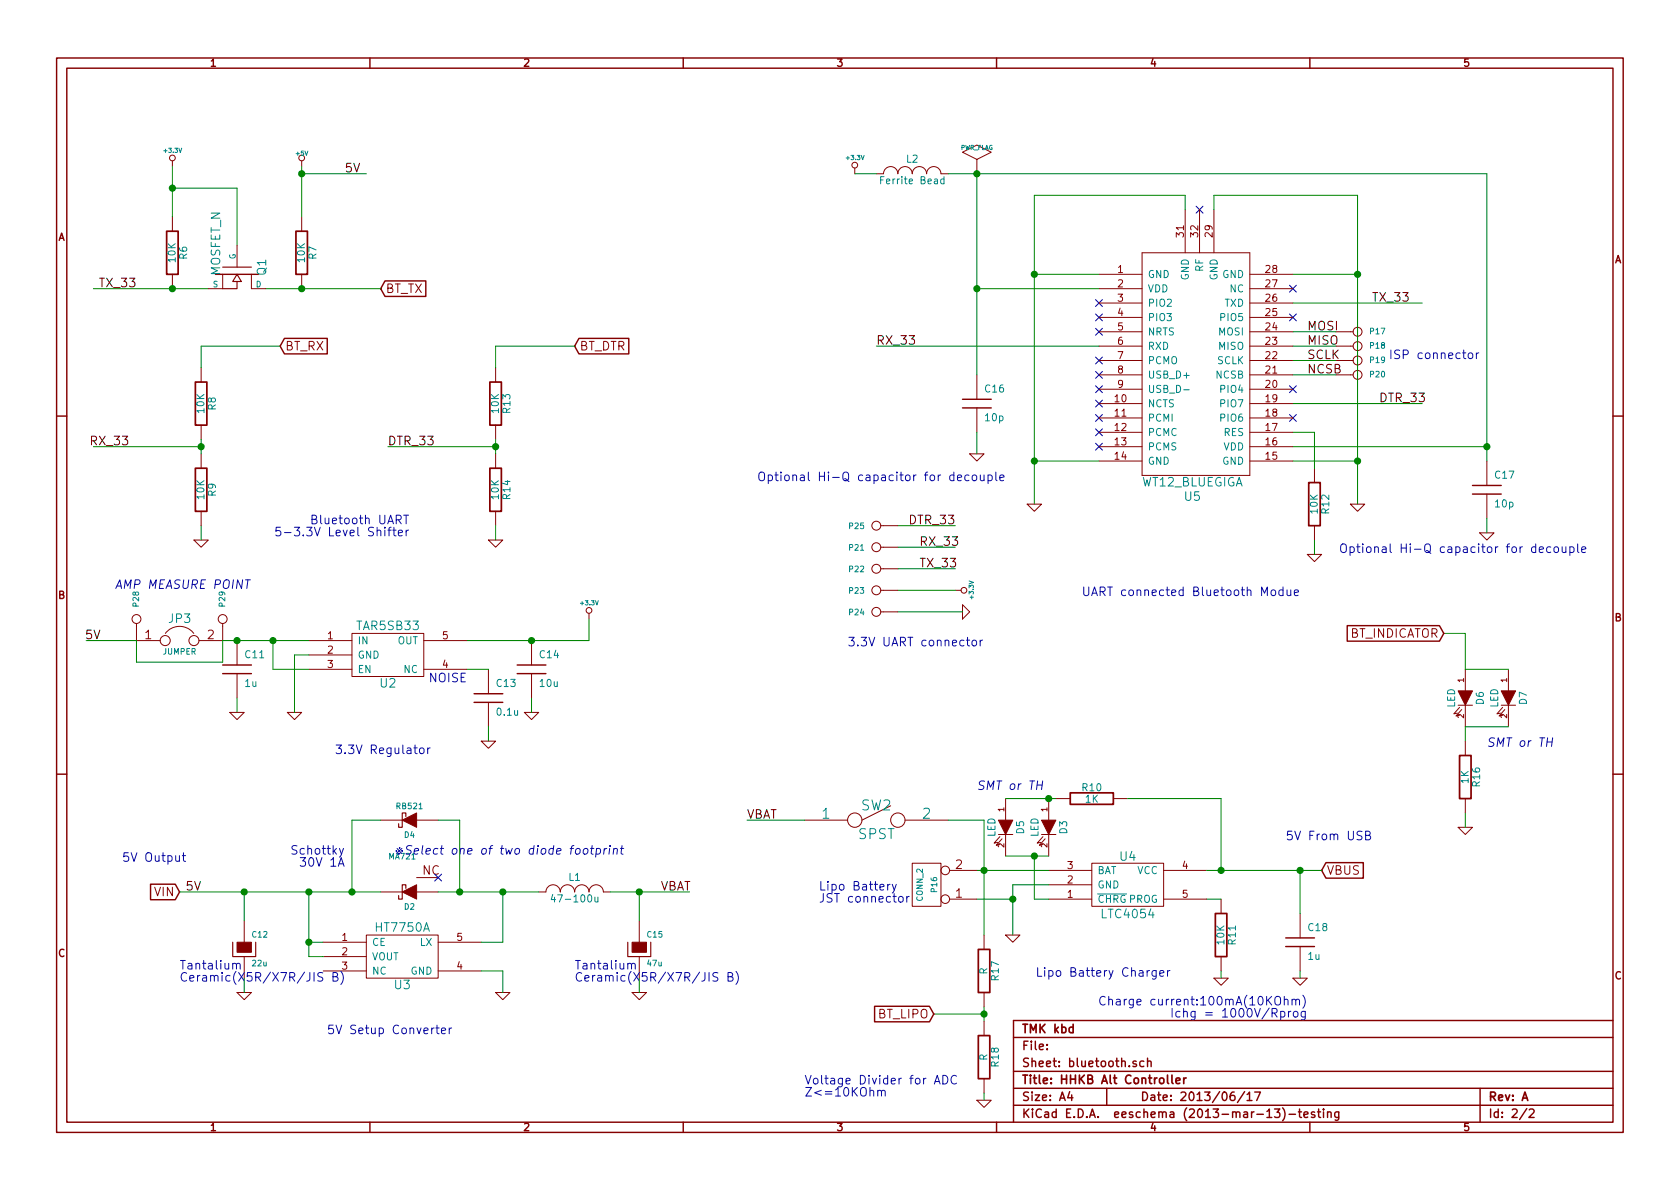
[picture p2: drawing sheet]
EESchema Schematic File Version 2
LIBS:keyboard_parts
LIBS:HHKB_controller-cache
LIBS:power
LIBS:device
LIBS:transistors
LIBS:conn
LIBS:linear
LIBS:regul
LIBS:74xx
LIBS:cmos4000
LIBS:adc-dac
LIBS:memory
LIBS:xilinx
LIBS:special
LIBS:microcontrollers
LIBS:dsp
LIBS:microchip
LIBS:analog_switches
LIBS:motorola
LIBS:texas
LIBS:intel
LIBS:audio
LIBS:interface
LIBS:digital-audio
LIBS:philips
LIBS:display
LIBS:cypress
LIBS:siliconi
LIBS:opto
LIBS:atmel
LIBS:contrib
LIBS:valves
LIBS:HHKB_controller-cache
EELAYER 24 0
EELAYER END
$Descr A4 11693 8268
encoding utf-8
Sheet 2 2
Title "HHKB Alt Controller"
Date "2013/06/17"
Rev "A"
Comp "TMK kbd"
Comment1 ""
Comment2 ""
Comment3 ""
Comment4 ""
$EndDescr
$Comp
L GND #PWR031
U 1 1
P 9450 3500
F 0 "#PWR031" H 9450 3500 30  0001 C CNN
F 1 "GND" H 9450 3430 30  0001 C CNN
F 2 "" H 9450 3500 60  0000 C CNN
F 3 "" H 9450 3500 60  0000 C CNN
	1    9450 3500
	1    0    0    -1  
$EndComp
$Comp
L GND #PWR032
U 1 1
P 7200 3500
F 0 "#PWR032" H 7200 3500 30  0001 C CNN
F 1 "GND" H 7200 3430 30  0001 C CNN
F 2 "" H 7200 3500 60  0000 C CNN
F 3 "" H 7200 3500 60  0000 C CNN
	1    7200 3500
	1    0    0    -1  
$EndComp
Text Label 9550 2100 0    60   ~ 0
TX_33
Text Label 6100 2400 0    60   ~ 0
RX_33
$Comp
L CONN_2 P16
U 1 1
P 6450 6150
F 0 "P16" V 6400 6150 40  0000 C CNN
F 1 "CONN_2" V 6500 6150 40  0000 C CNN
F 2 "" H 6450 6150 60  0000 C CNN
F 3 "" H 6450 6150 60  0000 C CNN
	1    6450 6150
	-1   0    0    1   
$EndComp
Text Notes 5700 6200 0    60   ~ 0
Lipo Battery\nJST connector
$Comp
L GND #PWR033
U 1 1
P 7050 6500
F 0 "#PWR033" H 7050 6500 30  0001 C CNN
F 1 "GND" H 7050 6430 30  0001 C CNN
F 2 "" H 7050 6500 60  0000 C CNN
F 3 "" H 7050 6500 60  0000 C CNN
	1    7050 6500
	1    0    0    -1  
$EndComp
$Comp
L LTC4054 U4
U 1 1
P 7850 6150
F 0 "U4" H 7850 5950 60  0000 C CNN
F 1 "LTC4054" H 7850 6350 60  0000 C CNN
F 2 "" H 7850 6150 60  0000 C CNN
F 3 "" H 7850 6150 60  0000 C CNN
	1    7850 6150
	1    0    0    1   
$EndComp
Text GLabel 9200 6050 2    60   Input ~ 0
VBUS
Text Label 5200 5700 0    60   ~ 0
VBAT
NoConn ~ 8350 1450
$Comp
L +3.3V #PWR034
U 1 1
P 5950 1200
F 0 "#PWR034" H 5950 1160 30  0001 C CNN
F 1 "+3.3V" H 5950 1310 30  0000 C CNN
F 2 "" H 5950 1200 60  0000 C CNN
F 3 "" H 5950 1200 60  0000 C CNN
	1    5950 1200
	1    0    0    -1  
$EndComp
$Comp
L HT7750A U3
U 1 1
P 2800 6650
F 0 "U3" H 2800 6450 60  0000 C CNN
F 1 "HT7750A" H 2800 6850 60  0000 C CNN
F 2 "" H 2800 6650 60  0000 C CNN
F 3 "" H 2800 6650 60  0000 C CNN
	1    2800 6650
	1    0    0    -1  
$EndComp
$Comp
L C C11
U 1 1
P 1650 4650
F 0 "C11" H 1700 4750 50  0000 L CNN
F 1 "1u" H 1700 4550 50  0000 L CNN
F 2 "" H 1650 4650 60  0000 C CNN
F 3 "" H 1650 4650 60  0000 C CNN
	1    1650 4650
	1    0    0    -1  
$EndComp
$Comp
L C C14
U 1 1
P 3700 4650
F 0 "C14" H 3750 4750 50  0000 L CNN
F 1 "10u" H 3750 4550 50  0000 L CNN
F 2 "" H 3700 4650 60  0000 C CNN
F 3 "" H 3700 4650 60  0000 C CNN
	1    3700 4650
	1    0    0    -1  
$EndComp
$Comp
L CAPAPOL C15
U 1 1
P 4450 6600
F 0 "C15" H 4500 6700 40  0000 L CNN
F 1 "47u" H 4500 6500 40  0000 L CNN
F 2 "" H 4550 6450 30  0000 C CNN
F 3 "" H 4450 6600 300 0000 C CNN
	1    4450 6600
	1    0    0    -1  
$EndComp
$Comp
L CAPAPOL C12
U 1 1
P 1700 6600
F 0 "C12" H 1750 6700 40  0000 L CNN
F 1 "22u" H 1750 6500 40  0000 L CNN
F 2 "" H 1800 6450 30  0000 C CNN
F 3 "" H 1700 6600 300 0000 C CNN
	1    1700 6600
	1    0    0    -1  
$EndComp
$Comp
L INDUCTOR_SMALL L1
U 1 1
P 4000 6200
F 0 "L1" H 4000 6300 50  0000 C CNN
F 1 "47-100u" H 4000 6150 50  0000 C CNN
F 2 "" H 4000 6200 60  0000 C CNN
F 3 "" H 4000 6200 60  0000 C CNN
	1    4000 6200
	1    0    0    -1  
$EndComp
Text Label 4600 6200 0    60   ~ 0
VBAT
$Comp
L GND #PWR035
U 1 1
P 1700 6900
F 0 "#PWR035" H 1700 6900 30  0001 C CNN
F 1 "GND" H 1700 6830 30  0001 C CNN
F 2 "" H 1700 6900 60  0000 C CNN
F 3 "" H 1700 6900 60  0000 C CNN
	1    1700 6900
	1    0    0    -1  
$EndComp
$Comp
L GND #PWR036
U 1 1
P 4450 6900
F 0 "#PWR036" H 4450 6900 30  0001 C CNN
F 1 "GND" H 4450 6830 30  0001 C CNN
F 2 "" H 4450 6900 60  0000 C CNN
F 3 "" H 4450 6900 60  0000 C CNN
	1    4450 6900
	1    0    0    -1  
$EndComp
$Comp
L GND #PWR037
U 1 1
P 3500 6900
F 0 "#PWR037" H 3500 6900 30  0001 C CNN
F 1 "GND" H 3500 6830 30  0001 C CNN
F 2 "" H 3500 6900 60  0000 C CNN
F 3 "" H 3500 6900 60  0000 C CNN
	1    3500 6900
	1    0    0    -1  
$EndComp
Text Notes 1250 6750 0    60   ~ 0
Tantalium\nCeramic(X5R/X7R/JIS B)
Text Notes 4000 6750 0    60   ~ 0
Tantalium\nCeramic(X5R/X7R/JIS B)
Text GLabel 1250 6200 0    60   Input ~ 0
VIN
$Comp
L LDO_REGULATOR U2
U 1 1
P 2700 4550
F 0 "U2" H 2700 4350 60  0000 C CNN
F 1 "TAR5SB33" H 2700 4750 60  0000 C CNN
F 2 "" H 2700 4550 60  0000 C CNN
F 3 "" H 2700 4550 60  0000 C CNN
	1    2700 4550
	1    0    0    -1  
$EndComp
$Comp
L GND #PWR038
U 1 1
P 1650 4950
F 0 "#PWR038" H 1650 4950 30  0001 C CNN
F 1 "GND" H 1650 4880 30  0001 C CNN
F 2 "" H 1650 4950 60  0000 C CNN
F 3 "" H 1650 4950 60  0000 C CNN
	1    1650 4950
	1    0    0    -1  
$EndComp
$Comp
L GND #PWR039
U 1 1
P 3700 4950
F 0 "#PWR039" H 3700 4950 30  0001 C CNN
F 1 "GND" H 3700 4880 30  0001 C CNN
F 2 "" H 3700 4950 60  0000 C CNN
F 3 "" H 3700 4950 60  0000 C CNN
	1    3700 4950
	1    0    0    -1  
$EndComp
$Comp
L GND #PWR040
U 1 1
P 2050 4950
F 0 "#PWR040" H 2050 4950 30  0001 C CNN
F 1 "GND" H 2050 4880 30  0001 C CNN
F 2 "" H 2050 4950 60  0000 C CNN
F 3 "" H 2050 4950 60  0000 C CNN
	1    2050 4950
	1    0    0    -1  
$EndComp
$Comp
L C C13
U 1 1
P 3400 4850
F 0 "C13" H 3450 4950 50  0000 L CNN
F 1 "0.1u" H 3450 4750 50  0000 L CNN
F 2 "" H 3400 4850 60  0000 C CNN
F 3 "" H 3400 4850 60  0000 C CNN
	1    3400 4850
	1    0    0    -1  
$EndComp
$Comp
L GND #PWR041
U 1 1
P 3400 5150
F 0 "#PWR041" H 3400 5150 30  0001 C CNN
F 1 "GND" H 3400 5080 30  0001 C CNN
F 2 "" H 3400 5150 60  0000 C CNN
F 3 "" H 3400 5150 60  0000 C CNN
	1    3400 5150
	1    0    0    -1  
$EndComp
Text Notes 3250 4750 2    60   ~ 0
NOISE
$Comp
L +3.3V #PWR042
U 1 1
P 4100 4300
F 0 "#PWR042" H 4100 4260 30  0001 C CNN
F 1 "+3.3V" H 4100 4410 30  0000 C CNN
F 2 "" H 4100 4300 60  0000 C CNN
F 3 "" H 4100 4300 60  0000 C CNN
	1    4100 4300
	1    0    0    -1  
$EndComp
Text Label 1400 6200 2    60   ~ 0
5V
Text Label 700  4450 2    60   ~ 0
5V
Text Notes 3150 7200 2    60   ~ 0
5V Setup Converter
Text Notes 3000 5250 2    60   ~ 0
3.3V Regulator
Text Notes 2850 3650 2    60   ~ 0
Bluetooth UART\n5-3.3V Level Shifter
$Comp
L R R6
U 1 1
P 1200 1750
F 0 "R6" V 1280 1750 50  0000 C CNN
F 1 "10K" V 1200 1750 50  0000 C CNN
F 2 "" H 1200 1750 60  0000 C CNN
F 3 "" H 1200 1750 60  0000 C CNN
	1    1200 1750
	1    0    0    -1  
$EndComp
$Comp
L R R7
U 1 1
P 2100 1750
F 0 "R7" V 2180 1750 50  0000 C CNN
F 1 "10K" V 2100 1750 50  0000 C CNN
F 2 "" H 2100 1750 60  0000 C CNN
F 3 "" H 2100 1750 60  0000 C CNN
	1    2100 1750
	1    0    0    -1  
$EndComp
$Comp
L R R8
U 1 1
P 1400 2800
F 0 "R8" V 1480 2800 50  0000 C CNN
F 1 "10K" V 1400 2800 50  0000 C CNN
F 2 "" H 1400 2800 60  0000 C CNN
F 3 "" H 1400 2800 60  0000 C CNN
	1    1400 2800
	1    0    0    -1  
$EndComp
$Comp
L R R9
U 1 1
P 1400 3400
F 0 "R9" V 1480 3400 50  0000 C CNN
F 1 "10K" V 1400 3400 50  0000 C CNN
F 2 "" H 1400 3400 60  0000 C CNN
F 3 "" H 1400 3400 60  0000 C CNN
	1    1400 3400
	1    0    0    -1  
$EndComp
$Comp
L GND #PWR043
U 1 1
P 1400 3750
F 0 "#PWR043" H 1400 3750 30  0001 C CNN
F 1 "GND" H 1400 3680 30  0001 C CNN
F 2 "" H 1400 3750 60  0000 C CNN
F 3 "" H 1400 3750 60  0000 C CNN
	1    1400 3750
	1    0    0    -1  
$EndComp
$Comp
L +5V #PWR044
U 1 1
P 2100 1150
F 0 "#PWR044" H 2100 1240 20  0001 C CNN
F 1 "+5V" H 2100 1240 30  0000 C CNN
F 2 "" H 2100 1150 60  0000 C CNN
F 3 "" H 2100 1150 60  0000 C CNN
	1    2100 1150
	1    0    0    -1  
$EndComp
$Comp
L +3.3V #PWR045
U 1 1
P 1200 1150
F 0 "#PWR045" H 1200 1110 30  0001 C CNN
F 1 "+3.3V" H 1200 1260 30  0000 C CNN
F 2 "" H 1200 1150 60  0000 C CNN
F 3 "" H 1200 1150 60  0000 C CNN
	1    1200 1150
	1    0    0    -1  
$EndComp
Text Label 950  2000 2    60   ~ 0
TX_33
Text Label 900  3100 2    60   ~ 0
RX_33
$Comp
L C C17
U 1 1
P 10350 3400
F 0 "C17" H 10400 3500 50  0000 L CNN
F 1 "10p" H 10400 3300 50  0000 L CNN
F 2 "" H 10350 3400 60  0000 C CNN
F 3 "" H 10350 3400 60  0000 C CNN
	1    10350 3400
	1    0    0    -1  
$EndComp
$Comp
L C C16
U 1 1
P 6800 2800
F 0 "C16" H 6850 2900 50  0000 L CNN
F 1 "10p" H 6850 2700 50  0000 L CNN
F 2 "" H 6800 2800 60  0000 C CNN
F 3 "" H 6800 2800 60  0000 C CNN
	1    6800 2800
	1    0    0    -1  
$EndComp
$Comp
L GND #PWR046
U 1 1
P 10350 3700
F 0 "#PWR046" H 10350 3700 30  0001 C CNN
F 1 "GND" H 10350 3630 30  0001 C CNN
F 2 "" H 10350 3700 60  0000 C CNN
F 3 "" H 10350 3700 60  0000 C CNN
	1    10350 3700
	1    0    0    -1  
$EndComp
$Comp
L GND #PWR047
U 1 1
P 6800 3150
F 0 "#PWR047" H 6800 3150 30  0001 C CNN
F 1 "GND" H 6800 3080 30  0001 C CNN
F 2 "" H 6800 3150 60  0000 C CNN
F 3 "" H 6800 3150 60  0000 C CNN
	1    6800 3150
	1    0    0    -1  
$EndComp
Text Notes 7000 3350 2    60   ~ 0
Optional Hi-Q capacitor for decouple
Text Notes 11050 3850 2    60   ~ 0
Optional Hi-Q capacitor for decouple
NoConn ~ 9000 2000
NoConn ~ 9000 2200
NoConn ~ 9000 2700
NoConn ~ 9000 2900
NoConn ~ 7650 3100
NoConn ~ 7650 3000
NoConn ~ 7650 2900
NoConn ~ 7650 2800
NoConn ~ 7650 2700
NoConn ~ 7650 2600
NoConn ~ 7650 2500
NoConn ~ 7650 2300
NoConn ~ 7650 2200
NoConn ~ 7650 2100
$Comp
L CONN_1 P17
U 1 1
P 9450 2300
F 0 "P17" H 9530 2300 40  0000 L CNN
F 1 "CONN_1" H 9450 2355 30  0001 C CNN
F 2 "" H 9450 2300 60  0000 C CNN
F 3 "" H 9450 2300 60  0000 C CNN
	1    9450 2300
	1    0    0    -1  
$EndComp
$Comp
L CONN_1 P18
U 1 1
P 9450 2400
F 0 "P18" H 9530 2400 40  0000 L CNN
F 1 "CONN_1" H 9450 2455 30  0001 C CNN
F 2 "" H 9450 2400 60  0000 C CNN
F 3 "" H 9450 2400 60  0000 C CNN
	1    9450 2400
	1    0    0    -1  
$EndComp
$Comp
L CONN_1 P19
U 1 1
P 9450 2500
F 0 "P19" H 9530 2500 40  0000 L CNN
F 1 "CONN_1" H 9450 2555 30  0001 C CNN
F 2 "" H 9450 2500 60  0000 C CNN
F 3 "" H 9450 2500 60  0000 C CNN
	1    9450 2500
	1    0    0    -1  
$EndComp
$Comp
L CONN_1 P20
U 1 1
P 9450 2600
F 0 "P20" H 9530 2600 40  0000 L CNN
F 1 "CONN_1" H 9450 2655 30  0001 C CNN
F 2 "" H 9450 2600 60  0000 C CNN
F 3 "" H 9450 2600 60  0000 C CNN
	1    9450 2600
	1    0    0    -1  
$EndComp
Text GLabel 1950 2400 2    60   Input ~ 0
BT_RX
Text GLabel 2650 2000 2    60   Input ~ 0
BT_TX
Text Notes 8150 6800 2    60   ~ 0
Lipo Battery Charger
Text Notes 9050 4150 2    60   ~ 0
UART connected Bluetooth Modue
Text Notes 10300 2500 2    60   ~ 0
ISP connector
$Comp
L LED D3
U 1 1
P 7300 5750
F 0 "D3" H 7300 5850 50  0000 C CNN
F 1 "LED" H 7300 5650 50  0000 C CNN
F 2 "" H 7300 5750 60  0000 C CNN
F 3 "" H 7300 5750 60  0000 C CNN
	1    7300 5750
	0    1    1    0   
$EndComp
$Comp
L R R10
U 1 1
P 7600 5550
F 0 "R10" V 7680 5550 50  0000 C CNN
F 1 "1K" V 7600 5550 50  0000 C CNN
F 2 "" H 7600 5550 60  0000 C CNN
F 3 "" H 7600 5550 60  0000 C CNN
	1    7600 5550
	0    -1   -1   0   
$EndComp
$Comp
L R R11
U 1 1
P 8500 6500
F 0 "R11" V 8580 6500 50  0000 C CNN
F 1 "10K" V 8500 6500 50  0000 C CNN
F 2 "" H 8500 6500 60  0000 C CNN
F 3 "" H 8500 6500 60  0000 C CNN
	1    8500 6500
	1    0    0    -1  
$EndComp
$Comp
L R R12
U 1 1
P 9150 3500
F 0 "R12" V 9230 3500 50  0000 C CNN
F 1 "10K" V 9150 3500 50  0000 C CNN
F 2 "" H 9150 3500 60  0000 C CNN
F 3 "" H 9150 3500 60  0000 C CNN
	1    9150 3500
	1    0    0    -1  
$EndComp
$Comp
L GND #PWR048
U 1 1
P 9150 3850
F 0 "#PWR048" H 9150 3850 30  0001 C CNN
F 1 "GND" H 9150 3780 30  0001 C CNN
F 2 "" H 9150 3850 60  0000 C CNN
F 3 "" H 9150 3850 60  0000 C CNN
	1    9150 3850
	1    0    0    -1  
$EndComp
$Comp
L GND #PWR049
U 1 1
P 8500 6800
F 0 "#PWR049" H 8500 6800 30  0001 C CNN
F 1 "GND" H 8500 6730 30  0001 C CNN
F 2 "" H 8500 6800 60  0000 C CNN
F 3 "" H 8500 6800 60  0000 C CNN
	1    8500 6800
	1    0    0    -1  
$EndComp
Text Notes 9100 7000 2    60   ~ 0
Charge current:100mA(10KOhm)\nIchg = 1000V/Rprog
Text Notes 8950 5850 0    60   ~ 0
5V From USB
Text Notes 850  6000 0    60   ~ 0
5V Output
$Comp
L DIODE_SCHOTTKY_SOT23 D2
U 1 1
P 2850 6200
F 0 "D2" H 2850 6300 40  0000 C CNN
F 1 "MA721" H 2900 5950 40  0000 C CNN
F 2 "" H 2850 6200 60  0000 C CNN
F 3 "" H 2850 6200 60  0000 C CNN
	1    2850 6200
	-1   0    0    1   
$EndComp
NoConn ~ 3050 6100
Text Label 9100 2300 0    60   ~ 0
MOSI
$Comp
L WT12_BLUEGIGA U5
U 1 1
P 7950 1750
F 0 "U5" H 8300 50  60  0000 C CNN
F 1 "WT12_BLUEGIGA" H 8300 150 60  0000 C CNN
F 2 "" H 7950 1750 60  0000 C CNN
F 3 "" H 7950 1750 60  0000 C CNN
	1    7950 1750
	1    0    0    -1  
$EndComp
Text Label 9100 2400 0    60   ~ 0
MISO
Text Label 9100 2500 0    60   ~ 0
SCLK
Text Label 9100 2600 0    60   ~ 0
NCSB
$Comp
L CONN_1 P21
U 1 1
P 6100 3800
F 0 "P21" H 6180 3800 40  0000 L CNN
F 1 "CONN_1" H 6100 3855 30  0001 C CNN
F 2 "" H 6100 3800 60  0000 C CNN
F 3 "" H 6100 3800 60  0000 C CNN
	1    6100 3800
	-1   0    0    1   
$EndComp
$Comp
L CONN_1 P22
U 1 1
P 6100 3950
F 0 "P22" H 6180 3950 40  0000 L CNN
F 1 "CONN_1" H 6100 4005 30  0001 C CNN
F 2 "" H 6100 3950 60  0000 C CNN
F 3 "" H 6100 3950 60  0000 C CNN
	1    6100 3950
	-1   0    0    1   
$EndComp
$Comp
L CONN_1 P23
U 1 1
P 6100 4100
F 0 "P23" H 6180 4100 40  0000 L CNN
F 1 "CONN_1" H 6100 4155 30  0001 C CNN
F 2 "" H 6100 4100 60  0000 C CNN
F 3 "" H 6100 4100 60  0000 C CNN
	1    6100 4100
	-1   0    0    1   
$EndComp
$Comp
L CONN_1 P24
U 1 1
P 6100 4250
F 0 "P24" H 6180 4250 40  0000 L CNN
F 1 "CONN_1" H 6100 4305 30  0001 C CNN
F 2 "" H 6100 4250 60  0000 C CNN
F 3 "" H 6100 4250 60  0000 C CNN
	1    6100 4250
	-1   0    0    1   
$EndComp
Text Label 6400 3800 0    60   ~ 0
RX_33
Text Label 6400 3950 0    60   ~ 0
TX_33
Text Notes 5900 4500 0    60   ~ 0
3.3V UART connector
Text Label 9600 2800 0    60   ~ 0
DTR_33
$Comp
L R R13
U 1 1
P 3450 2800
F 0 "R13" V 3530 2800 50  0000 C CNN
F 1 "10K" V 3450 2800 50  0000 C CNN
F 2 "" H 3450 2800 60  0000 C CNN
F 3 "" H 3450 2800 60  0000 C CNN
	1    3450 2800
	1    0    0    -1  
$EndComp
$Comp
L R R14
U 1 1
P 3450 3400
F 0 "R14" V 3530 3400 50  0000 C CNN
F 1 "10K" V 3450 3400 50  0000 C CNN
F 2 "" H 3450 3400 60  0000 C CNN
F 3 "" H 3450 3400 60  0000 C CNN
	1    3450 3400
	1    0    0    -1  
$EndComp
Text Label 2700 3100 0    60   ~ 0
DTR_33
Text GLabel 4000 2400 2    60   Input ~ 0
BT_DTR
$Comp
L GND #PWR050
U 1 1
P 3450 3750
F 0 "#PWR050" H 3450 3750 30  0001 C CNN
F 1 "GND" H 3450 3680 30  0001 C CNN
F 2 "" H 3450 3750 60  0000 C CNN
F 3 "" H 3450 3750 60  0000 C CNN
	1    3450 3750
	1    0    0    -1  
$EndComp
$Comp
L +3.3V #PWR051
U 1 1
P 6650 4100
F 0 "#PWR051" H 6650 4060 30  0001 C CNN
F 1 "+3.3V" H 6650 4210 30  0000 C CNN
F 2 "" H 6650 4100 60  0000 C CNN
F 3 "" H 6650 4100 60  0000 C CNN
	1    6650 4100
	0    1    1    0   
$EndComp
$Comp
L GND #PWR052
U 1 1
P 6700 4250
F 0 "#PWR052" H 6700 4250 30  0001 C CNN
F 1 "GND" H 6700 4180 30  0001 C CNN
F 2 "" H 6700 4250 60  0000 C CNN
F 3 "" H 6700 4250 60  0000 C CNN
	1    6700 4250
	0    -1   -1   0   
$EndComp
$Comp
L CONN_1 P25
U 1 1
P 6100 3650
F 0 "P25" H 6180 3650 40  0000 L CNN
F 1 "CONN_1" H 6100 3705 30  0001 C CNN
F 2 "" H 6100 3650 60  0000 C CNN
F 3 "" H 6100 3650 60  0000 C CNN
	1    6100 3650
	-1   0    0    1   
$EndComp
Text Label 6650 3650 2    60   ~ 0
DTR_33
$Comp
L INDUCTOR_SMALL L2
U 1 1
P 6350 1200
F 0 "L2" H 6350 1300 50  0000 C CNN
F 1 "Ferrite Bead" H 6350 1150 50  0000 C CNN
F 2 "" H 6350 1200 60  0000 C CNN
F 3 "" H 6350 1200 60  0000 C CNN
	1    6350 1200
	1    0    0    -1  
$EndComp
$Comp
L PWR_FLAG #FLG053
U 1 1
P 6800 1200
F 0 "#FLG053" H 6800 1295 30  0001 C CNN
F 1 "PWR_FLAG" H 6800 1380 30  0000 C CNN
F 2 "" H 6800 1200 60  0000 C CNN
F 3 "" H 6800 1200 60  0000 C CNN
	1    6800 1200
	1    0    0    -1  
$EndComp
$Comp
L C C18
U 1 1
P 9050 6550
F 0 "C18" H 9100 6650 50  0000 L CNN
F 1 "1u" H 9100 6450 50  0000 L CNN
F 2 "" H 9050 6550 60  0000 C CNN
F 3 "" H 9050 6550 60  0000 C CNN
	1    9050 6550
	1    0    0    -1  
$EndComp
$Comp
L GND #PWR054
U 1 1
P 9050 6800
F 0 "#PWR054" H 9050 6800 30  0001 C CNN
F 1 "GND" H 9050 6730 30  0001 C CNN
F 2 "" H 9050 6800 60  0000 C CNN
F 3 "" H 9050 6800 60  0000 C CNN
	1    9050 6800
	1    0    0    -1  
$EndComp
Text Notes 2400 5950 2    60   ~ 0
Schottky\n30V 1A
$Comp
L DIODESCH D4
U 1 1
P 2850 5700
F 0 "D4" H 2850 5800 40  0000 C CNN
F 1 "RB521" H 2850 5600 40  0000 C CNN
F 2 "" H 2850 5700 60  0000 C CNN
F 3 "" H 2850 5700 60  0000 C CNN
	1    2850 5700
	-1   0    0    1   
$EndComp
Text Notes 4350 5950 2    60   Italic 0
※Select one of two diode footprint
$Comp
L SPST SW2
U 1 1
P 6100 5700
F 0 "SW2" H 6100 5800 70  0000 C CNN
F 1 "SPST" H 6100 5600 70  0000 C CNN
F 2 "" H 6100 5700 60  0000 C CNN
F 3 "" H 6100 5700 60  0000 C CNN
	1    6100 5700
	1    0    0    -1  
$EndComp
Wire Wire Line
	9000 1900 9450 1900
Wire Wire Line
	9450 1350 9450 3500
Wire Wire Line
	9450 3200 9000 3200
Connection ~ 9450 3200
Wire Wire Line
	7650 1900 7200 1900
Wire Wire Line
	7200 3200 7650 3200
Connection ~ 7200 3200
Wire Wire Line
	8250 1450 8250 1350
Wire Wire Line
	8250 1350 7200 1350
Connection ~ 7200 1900
Wire Wire Line
	8450 1450 8450 1350
Wire Wire Line
	8450 1350 9450 1350
Connection ~ 9450 1900
Wire Wire Line
	9000 2100 9900 2100
Wire Wire Line
	10350 3100 9000 3100
Wire Wire Line
	10350 1200 10350 3200
Wire Wire Line
	6800 6250 7050 6250
Connection ~ 7050 6250
Wire Wire Line
	6800 6050 7300 6050
Wire Wire Line
	7300 6150 7050 6150
Wire Wire Line
	7050 6150 7050 6500
Wire Wire Line
	2150 6650 2250 6650
Wire Wire Line
	2150 6200 2150 6650
Wire Wire Line
	1250 6200 2650 6200
Wire Wire Line
	3050 6200 3750 6200
Wire Wire Line
	3500 6200 3500 6550
Wire Wire Line
	3500 6550 3350 6550
Connection ~ 3500 6200
Wire Wire Line
	4250 6200 4800 6200
Wire Wire Line
	4450 6200 4450 6400
Connection ~ 4450 6200
Connection ~ 2150 6200
Wire Wire Line
	1700 6400 1700 6200
Connection ~ 1700 6200
Wire Wire Line
	4450 6800 4450 6900
Wire Wire Line
	1700 6800 1700 6900
Wire Wire Line
	3350 6750 3500 6750
Wire Wire Line
	3500 6750 3500 6900
Wire Wire Line
	2250 6550 2150 6550
Connection ~ 2150 6550
Wire Wire Line
	1550 4450 2150 4450
Connection ~ 1650 4450
Wire Wire Line
	3250 4450 4100 4450
Connection ~ 3700 4450
Wire Wire Line
	3700 4850 3700 4950
Wire Wire Line
	1650 4950 1650 4850
Wire Wire Line
	2150 4550 2050 4550
Wire Wire Line
	2050 4550 2050 4950
Wire Wire Line
	2150 4650 1900 4650
Wire Wire Line
	1900 4650 1900 4450
Connection ~ 1900 4450
Wire Wire Line
	3400 5050 3400 5150
Wire Wire Line
	3400 4650 3250 4650
Wire Wire Line
	4100 4450 4100 4300
Wire Wire Line
	1650 1300 1650 1700
Connection ~ 1200 1300
Wire Wire Line
	1200 1150 1200 1500
Wire Wire Line
	2100 1150 2100 1500
Connection ~ 2100 2000
Connection ~ 1200 2000
Connection ~ 1400 3100
Wire Wire Line
	1400 3050 1400 3150
Wire Wire Line
	1400 3650 1400 3750
Wire Wire Line
	1400 2400 1400 2550
Wire Wire Line
	1650 1300 1200 1300
Wire Wire Line
	650  2000 1450 2000
Wire Wire Line
	1850 2000 2650 2000
Wire Wire Line
	1400 3100 650  3100
Wire Wire Line
	1400 2400 1950 2400
Wire Wire Line
	7200 1350 7200 3500
Wire Wire Line
	7650 2400 6100 2400
Wire Wire Line
	7650 2000 6800 2000
Wire Wire Line
	6800 1200 6800 2600
Connection ~ 6800 2000
Wire Wire Line
	6800 3000 6800 3150
Connection ~ 10350 3100
Wire Wire Line
	10350 3600 10350 3700
Wire Wire Line
	7200 6250 7300 6250
Wire Wire Line
	7850 5550 8500 5550
Wire Wire Line
	8500 5550 8500 6050
Connection ~ 8500 6050
Wire Wire Line
	9150 3850 9150 3750
Wire Wire Line
	9150 3250 9150 3000
Wire Wire Line
	9150 3000 9000 3000
Wire Wire Line
	8400 6250 8500 6250
Wire Wire Line
	8500 6800 8500 6750
Wire Wire Line
	9000 2300 9300 2300
Wire Wire Line
	9000 2400 9300 2400
Wire Wire Line
	9000 2500 9300 2500
Wire Wire Line
	9000 2600 9300 2600
Wire Wire Line
	6250 3800 6650 3800
Wire Wire Line
	6250 4100 6650 4100
Wire Wire Line
	6250 4250 6700 4250
Wire Wire Line
	6250 3950 6650 3950
Wire Wire Line
	9000 2800 9900 2800
Connection ~ 3450 3100
Wire Wire Line
	3450 3050 3450 3150
Wire Wire Line
	3450 3650 3450 3750
Wire Wire Line
	3450 3100 2700 3100
Wire Wire Line
	3450 2400 3450 2550
Wire Wire Line
	3450 2400 4000 2400
Wire Wire Line
	6250 3650 6650 3650
Wire Wire Line
	6600 1200 10350 1200
Connection ~ 6800 1200
Wire Wire Line
	6100 1200 5950 1200
Wire Wire Line
	9050 6750 9050 6800
Wire Wire Line
	9050 6050 9050 6350
Connection ~ 9050 6050
Wire Wire Line
	3050 5700 3200 5700
Wire Wire Line
	3200 5700 3200 6200
Connection ~ 3200 6200
Wire Wire Line
	2650 5700 2450 5700
Wire Wire Line
	2450 5700 2450 6200
Connection ~ 2450 6200
Wire Wire Line
	8400 6050 9200 6050
Wire Wire Line
	5600 5700 5200 5700
$Comp
L LED D5
U 1 1
P 7000 5750
F 0 "D5" H 7000 5850 50  0000 C CNN
F 1 "LED" H 7000 5650 50  0000 C CNN
F 2 "" H 7000 5750 60  0000 C CNN
F 3 "" H 7000 5750 60  0000 C CNN
	1    7000 5750
	0    1    1    0   
$EndComp
Wire Wire Line
	6600 5700 6850 5700
Connection ~ 7300 5550
Wire Wire Line
	7000 5550 7350 5550
Wire Wire Line
	7000 5950 7300 5950
Wire Wire Line
	7200 5950 7200 6250
Connection ~ 7200 5950
$Comp
L MOSFET_N Q1
U 1 1
P 1650 1900
F 0 "Q1" H 1660 2070 60  0000 R CNN
F 1 "MOSFET_N" H 1660 1750 60  0000 R CNN
F 2 "" H 1650 1900 60  0000 C CNN
F 3 "" H 1650 1900 60  0000 C CNN
	1    1650 1900
	0    1    1    0   
$EndComp
$Comp
L CONN_1 P28
U 1 1
P 950 4300
F 0 "P28" H 1030 4300 40  0000 L CNN
F 1 "CONN_1" H 950 4355 30  0001 C CNN
F 2 "" H 950 4300 60  0000 C CNN
F 3 "" H 950 4300 60  0000 C CNN
	1    950  4300
	0    -1   -1   0   
$EndComp
$Comp
L CONN_1 P29
U 1 1
P 1550 4300
F 0 "P29" H 1630 4300 40  0000 L CNN
F 1 "CONN_1" H 1550 4355 30  0001 C CNN
F 2 "" H 1550 4300 60  0000 C CNN
F 3 "" H 1550 4300 60  0000 C CNN
	1    1550 4300
	0    -1   -1   0   
$EndComp
$Comp
L JUMPER JP3
U 1 1
P 1250 4450
F 0 "JP3" H 1250 4600 60  0000 C CNN
F 1 "JUMPER" H 1250 4370 40  0000 C CNN
F 2 "" H 1250 4450 60  0000 C CNN
F 3 "" H 1250 4450 60  0000 C CNN
	1    1250 4450
	1    0    0    -1  
$EndComp
Wire Wire Line
	950  4450 600  4450
Wire Wire Line
	950  4450 950  4600
Wire Wire Line
	950  4600 1550 4600
Wire Wire Line
	1550 4600 1550 4450
Wire Wire Line
	2100 1200 2550 1200
Connection ~ 2100 1200
Text Label 2400 1200 0    60   ~ 0
5V
Text Notes 800  4100 0    60   Italic 0
AMP MEASURE POINT
$Comp
L LED D6
U 1 1
P 10200 4850
F 0 "D6" H 10200 4950 50  0000 C CNN
F 1 "LED" H 10200 4750 50  0000 C CNN
F 2 "" H 10200 4850 60  0000 C CNN
F 3 "" H 10200 4850 60  0000 C CNN
	1    10200 4850
	0    1    1    0   
$EndComp
$Comp
L R R16
U 1 1
P 10200 5400
F 0 "R16" V 10280 5400 50  0000 C CNN
F 1 "1K" V 10200 5400 50  0000 C CNN
F 2 "" H 10200 5400 60  0000 C CNN
F 3 "" H 10200 5400 60  0000 C CNN
	1    10200 5400
	1    0    0    -1  
$EndComp
$Comp
L GND #PWR055
U 1 1
P 10200 5750
F 0 "#PWR055" H 10200 5750 30  0001 C CNN
F 1 "GND" H 10200 5680 30  0001 C CNN
F 2 "" H 10200 5750 60  0000 C CNN
F 3 "" H 10200 5750 60  0000 C CNN
	1    10200 5750
	1    0    0    -1  
$EndComp
Wire Wire Line
	10200 5750 10200 5650
Wire Wire Line
	10200 5150 10200 5050
Wire Wire Line
	10200 4650 10200 4400
Wire Wire Line
	10200 4400 10050 4400
Text GLabel 10050 4400 0    60   Input ~ 0
BT_INDICATOR
$Comp
L LED D7
U 1 1
P 10500 4850
F 0 "D7" H 10500 4950 50  0000 C CNN
F 1 "LED" H 10500 4750 50  0000 C CNN
F 2 "" H 10500 4850 60  0000 C CNN
F 3 "" H 10500 4850 60  0000 C CNN
	1    10500 4850
	0    1    1    0   
$EndComp
Wire Wire Line
	10200 4650 10500 4650
Wire Wire Line
	10200 5050 10500 5050
Text Notes 10350 5200 0    60   Italic 0
SMT or TH
Text Notes 6800 5500 0    60   Italic 0
SMT or TH
$Comp
L R R17
U 1 1
P 6850 6750
F 0 "R17" V 6930 6750 50  0000 C CNN
F 1 "R" V 6850 6750 50  0000 C CNN
F 2 "" H 6850 6750 60  0000 C CNN
F 3 "" H 6850 6750 60  0000 C CNN
	1    6850 6750
	1    0    0    -1  
$EndComp
$Comp
L R R18
U 1 1
P 6850 7350
F 0 "R18" V 6930 7350 50  0000 C CNN
F 1 "R" V 6850 7350 50  0000 C CNN
F 2 "" H 6850 7350 60  0000 C CNN
F 3 "" H 6850 7350 60  0000 C CNN
	1    6850 7350
	1    0    0    -1  
$EndComp
$Comp
L GND #PWR056
U 1 1
P 6850 7650
F 0 "#PWR056" H 6850 7650 30  0001 C CNN
F 1 "GND" H 6850 7580 30  0001 C CNN
F 2 "" H 6850 7650 60  0000 C CNN
F 3 "" H 6850 7650 60  0000 C CNN
	1    6850 7650
	1    0    0    -1  
$EndComp
Wire Wire Line
	6850 7000 6850 7100
Wire Wire Line
	6850 7600 6850 7650
Wire Wire Line
	6850 7050 6500 7050
Connection ~ 6850 7050
Text GLabel 6500 7050 0    60   Input ~ 0
BT_LIPO
Connection ~ 6850 6050
Wire Wire Line
	6850 5700 6850 6500
Text Notes 5600 7550 0    60   ~ 0
Voltage Divider for ADC\nZ<=10KOhm
$EndSCHEMATC
